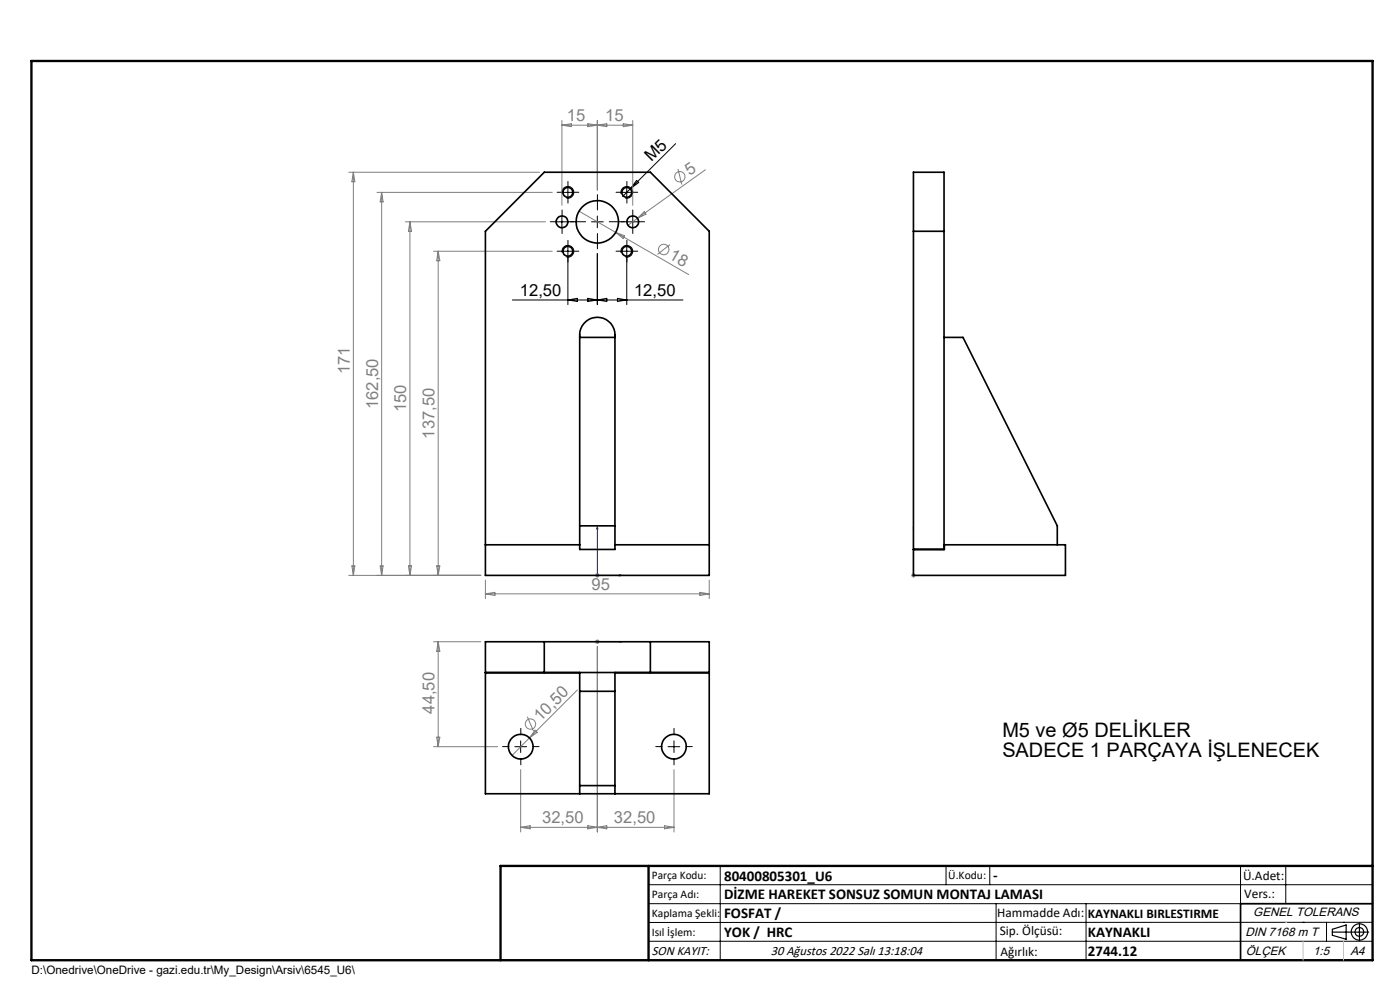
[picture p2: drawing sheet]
<svg xmlns="http://www.w3.org/2000/svg" width="297mm" height="210mm" viewBox="0 0 297 210" stroke-linecap="round" stroke-linejoin="round" font-family="sans-serif">
<g fill="none" stroke="#808080" stroke-width=".21">
<path d="M74 36.5h40.5M75 36.5v85.6M75 36.5l.3 2.1h-.7zM119.2 26.6h15M119.2 25.6v18M119.2 26.6l2-.4v.7zM124.7 26.2v.7l4-.7v.7zM126.7 25.6v14.7M132.2 26.2l2 .4-2 .3zM134.2 25.6v18M143.8 35.8l.8 3.3M149.6 36l-14.4 10.3"/>
<path d="M80 40.8h37.2M81 40.8v81.3M81 40.8l.3 2h-.7zM86 47.1h29.7M87 47.1v75M87 47.1l.3 2h-.7zM92 53.3h25.2M93 53.3v68.8M93 53.3l.3 2h-.7zM122.8 44.8l7.8 4.5M130.6 49.3l15.5 8.9M130.6 49.3l1.9 .7-.3 .6z"/>
<path d="M135.2 46.3l-2 1.5M135.2 46.3l1.5-1.4 .4 .5zM142.1 51.9l-2.6 2.1M74 122.1h28M74.6 120h.7l-.3 2.1zM80.6 120h.7l-.3 2.1zM86.6 120h.7l-.3 2.1zM92 136.1h10M92.6 120h.7l-.3 2.1zM93 136.1v22.3M93 136.1l.3 2h-.7zM103 123v4"/>
<path d="M103 126h47.5M103 126l2-.3v.6zM126.2 136.1h1M126.2 122.1h1M126.4 135.8l.7 .7M126.4 121.7l.7 .7M126.7 135.6v1M126.7 137.2v39.3M126.7 121.6v.9M127.1 135.8l-.7 .7M127.1 121.7l-.7 .7M148.5 125.7l2 .3-2 .3z"/>
<path d="M150.5 123v4M193.3 122.1h1M193.4 121.7l.7 .7M193.8 121.6v.9M194.1 121.7l-.7 .7M92 158.4h13.6M92.6 156.4h.7l-.3 2zM111.9 152l1.3 3.1M112.3 156.5l-3.7 3.8M113.5 154.9l.5 .5-1.7 1.1zM122.5 146.4l-10.2 10.1M110.5 163.3v13.2"/>
<path d="M110.5 175.5h32.5M110.5 175.5l2-.4v.7zM124.7 175.1l2 .4-2 .3zM126.7 175.5l2-.4v.7zM141 175.1l2 .4-2 .3zM143 163.3v13.2"/>
<circle cx="144.2" cy="37.5" r="1.1"/>
<circle cx="140.8" cy="52.9" r="1.1"/>
<circle cx="112.5" cy="153.6" r="1.1"/>
</g>
<g fill="none" stroke="#000" stroke-width=".21">
<path d="M120.5 39.5v2.5M133 39.5v2.5M133.8 39.9l-1.7 1.8M135 38.3l.5 .4-1.7 1.2zM143.3 30.5l-9.5 9.4M118 47.1h2.5M119.2 53.3h2.5M119.2 40.8h2.5M119.2 45.8v2.5M119.3 53.6a1.23 1.23 0 0 1 1.1-1.5 1.23 1.23 0 0 1 1.3 1.3 1.23 1.23 0 0 1-1.5 1.1M119.3 41.1a1.25 1.25 0 0 1 1.1-1.5 1.25 1.25 0 0 1 1.3 1.3 1.25 1.25 0 0 1-1.5 1.1M120.5 52.1v12.5"/>
<path d="M125.5 47.1h2.5M126.7 53.8v10.8M126.7 45.8v2.5M131.7 53.3h2.5M131.7 40.8h2.5M131.8 53.6a1.24 1.24 0 0 1 1.1-1.5 1.24 1.24 0 0 1 1.3 1.3 1.24 1.24 0 0 1-1.6 1.1M131.8 41.1a1.26 1.26 0 0 1 1.1-1.6 1.26 1.26 0 0 1 1.3 1.4 1.26 1.26 0 0 1-1.6 1.1M133 47.1h2.5M133 52.1v12.5M134.2 45.8v2.5M108.7 63.6h36.2M120.5 63.6l2-.3v.7z"/>
<path d="M124.7 63.3l2 .3-2 .4zM126.7 63.6l2-.3v.7zM131 63.3l2 .3-2 .4zM109.2 158.4h2.5M110.5 157.2v2.4M141.7 158.4h2.5M143 157.2v2.4M137.6 187.7h153.6M137.6 191.7h153.6M137.6 199.7h153.6M152.8 183.7v20M200.7 183.7v4"/>
<path d="M210 183.7v4M211.3 191.7v12M230.4 191.7v12M263.2 183.7v20M272.8 183.7v8M276.4 195.6h.1M281.4 195.6v4.1M285 195.6h.1M291.2 195.6l-153.6 .1"/>
</g>
<g fill="none" stroke="#000" stroke-width=".25">
<path d="M282.6 197.7h7.8M282.6 197.1l3-.9v3l-3-.8zM288.4 195.8v3.8M106.2 203.7h185"/>
<circle cx="288.4" cy="197.7" r="1.74"/>
<circle cx="288.4" cy="197.7" r=".93"/>
</g>
<path d="M126.7 111.7l.2 .5h-.3zM126.7 111.7v10.4h5.2M193.8 111.7v.5v-.5M193.8 111.7v10.4M126.6 136.1h.3zM126.7 136.1h.1M126.7 136.1h5.2M131.4 121.9l.5 .2-.5 .1zM131.9 136.1h-.5h.5M193.8 121.9v.3zM193.8 122.1h.1" fill="none" stroke="#00f" stroke-width=".21"/>
<g fill="none" stroke="#000" stroke-width=".21" stroke-dasharray="15.2 1.3 1.3 1.3">
<path d="M120.5 39.5v-1M133 39.5v-1M118 47h-1.3M119.2 53.3h-1M119.2 40.8h-1M119.2 45.8v-1.3M119.2 48.3v1.2M120.5 52v-1M120.5 54.5v1.1M120.5 42v1.1M120.5 47h1.2M121.7 53.3h1.1"/>
<path d="M121.7 40.8h1.1M124.2 47h-3.2M126.7 44.5v-3.2M126.7 49.5v3.3M129.2 47h3.3M131.7 53.3h-1M131.7 40.8h-1M133 52v-1M133 54.5v1.1M133 42v1.1M133 47h-1.3M134.2 53.3h1.1"/>
<path d="M134.2 40.8h1.1M134.2 45.8v-1.3M134.2 48.3v1.2M135.5 47h1.2M108 158.4h-1.4M110.5 155.9v-1.4M113 158.4h1.4M140.5 158.4h-1.4M143 155.9v-1.4M145.5 158.4h1.4M110.5 160.9v1.3M143 160.9v1.3"/>
</g>
<path d="M291.2 191.7h-28v12" fill="none" stroke="#000" stroke-width=".35"/>
<path d="M6.7 12.9h284.5v190.8h-284.5zM137.6 183.7v20M291.2 183.7h-185v20" fill="none" stroke="#000" stroke-width=".5"/>
<path d="M276.4 199.7v4M285 199.7v4" fill="none" stroke="#c0c0c0" stroke-width=".21"/>
<path d="M272.8 195.6h.1" fill="none" stroke="#c0c0c0" stroke-width=".25"/>
<g fill="#00f">
<path d="M131.4 121.9l.5 .2-.5 .1zM126.7 111.7l.2 .5h-.3z"/>
<path d="M193.8 121.9v.3zM193.8 111.7v.5zM131.4 136.1h.5zM126.6 136.1h.3z"/>
</g>
<g fill="none" stroke="#000" stroke-width=".35">
<path d="M115.5 36.5h22.5l12.5 12.6v73h-47.5v-73zM193.8 49.1h6.5M123 71.6h7.5M124.3 68.2a3.7 3.7 0 0 1 4-.6 3.7 3.7 0 0 1 2.2 3.4v45.5h-7.5v-45.5a3.6 3.6 0 0 1 1.3-2.8zM200.3 71.6h4l20 39.9v4.1M103 115.6h20M123 111.5h7.5M130.5 115.6h20M193.8 116.5h6.5v-.9h25.7v6.5h-32.2v-85.6h6.5v80M103 136.1h47.5v32.3h-47.5zM115.5 136.1v6.6M138 136.1v6.6"/>
<path d="M103 142.7h47.5M123 142.7v25.7M123 146.6h7.5M130.5 142.7v25.7M123 166.6h7.5"/>
<circle cx="119.2" cy="47.1" r="1.25"/>
<circle cx="120.5" cy="53.3" r="1.05"/>
<circle cx="120.5" cy="40.8" r="1.05"/>
<circle cx="126.7" cy="47.1" r="4.5"/>
<circle cx="133" cy="53.3" r="1.05"/>
<circle cx="133" cy="40.8" r="1.05"/>
<circle cx="134.2" cy="47.1" r="1.25"/>
<circle cx="110.5" cy="158.4" r="2.62"/>
<circle cx="143" cy="158.4" r="2.63"/>
</g>
<g font-size="4.2">
<text x="212.6" y="156.3">M5 ve Ø5 DELİKLER</text>
<text x="212.6" y="160.6">SADECE 1 PARÇAYA İŞLENECEK</text>
</g>
<g font-size="3.5" fill="#808080">
<text x="120.3" y="25.7">15</text>
<text x="128.4" y="25.7">15</text>
<text x="146.4" y="37.4" transform="rotate(-36 146.4 37.4)">5</text>
<text x="141.8" y="54.8" transform="rotate(30 141.8 54.8)">18</text>
<text x="74.2" y="79.4" transform="rotate(-90 74.2 79.4)">171</text>
<text x="80.2" y="86.8" transform="rotate(-90 80.2 86.8)">162,50</text>
<text x="86.2" y="87.4" transform="rotate(-90 86.2 87.4)">150</text>
<text x="92.2" y="93" transform="rotate(-90 92.2 93)">137,50</text>
<text x="125.5" y="125.2">95</text>
<text x="92.2" y="151.4" transform="rotate(-90 92.2 151.4)">44,50</text>
<text x="114.6" y="153.2" transform="rotate(-45 114.6 153.2)">10,50</text>
<text x="115" y="174.7">32,50</text>
<text x="130.2" y="174.7">32,50</text>
</g>
<g font-size="3.5">
<text x="138.2" y="34.5" transform="rotate(-45 138.2 34.5)">M5</text>
<text x="110.3" y="62.8">12,50</text>
<text x="134.5" y="62.8">12,50</text>
</g>
<g font-size="3.2">
<text x="153.6" y="186.8">80400805301_U6</text>
<text x="153.6" y="190.8">DİZME HAREKET SONSUZ SOMUN MONTAJ LAMASI</text>
<text x="210.7" y="186.6">-</text>
<text x="153.6" y="194.8">FOSFAT /</text>
<text x="153.6" y="198.8">YOK / HRC</text>
<text x="230.8" y="198.7">KAYNAKLI</text>
<text x="230.8" y="202.8">2744.12</text>
</g>
<g font-size="2.8">
<text x="263.7" y="186.7">Ü.Adet:</text>
<text x="263.9" y="190.5">Vers.:</text>
<text x="211.5" y="194.5">Hammadde Adı:</text>
<text x="230.8" y="194.7">KAYNAKLI BIRLESTIRME</text>
<text x="138.3" y="202.6">SON KAYIT:</text>
<text x="163.6" y="202.6">30 Ağustos 2022 Salı 13:18:04</text>
<text x="212.1" y="198.4">Sip. Ölçüsü:</text>
<text x="212.2" y="202.7">Ağırlık:</text>
</g>
<g font-size="2.6">
<text x="265.9" y="194.4">GENEL TOLERANS</text>
<text x="264.2" y="198.5">DIN 7168 m T</text>
<text x="264.3" y="202.6">ÖLÇEK</text>
<text x="278.5" y="202.6">1:5</text>
<text x="286.5" y="202.6">A4</text>
</g>
<g font-size="2.5">
<text x="138.3" y="186.4">Parça Kodu:</text>
<text x="138.3" y="190.5">Parça Adı:</text>
<text x="201.2" y="186.5">Ü.Kodu:</text>
<text x="138.3" y="194.5">Kaplama Şekli:</text>
<text x="138.3" y="198.6">Isıl İşlem:</text>
<text x="6.7" y="206.7">D:\Onedrive\OneDrive - gazi.edu.tr\My_Design\Arsiv\6545_U6\</text>
</g>
</svg>
